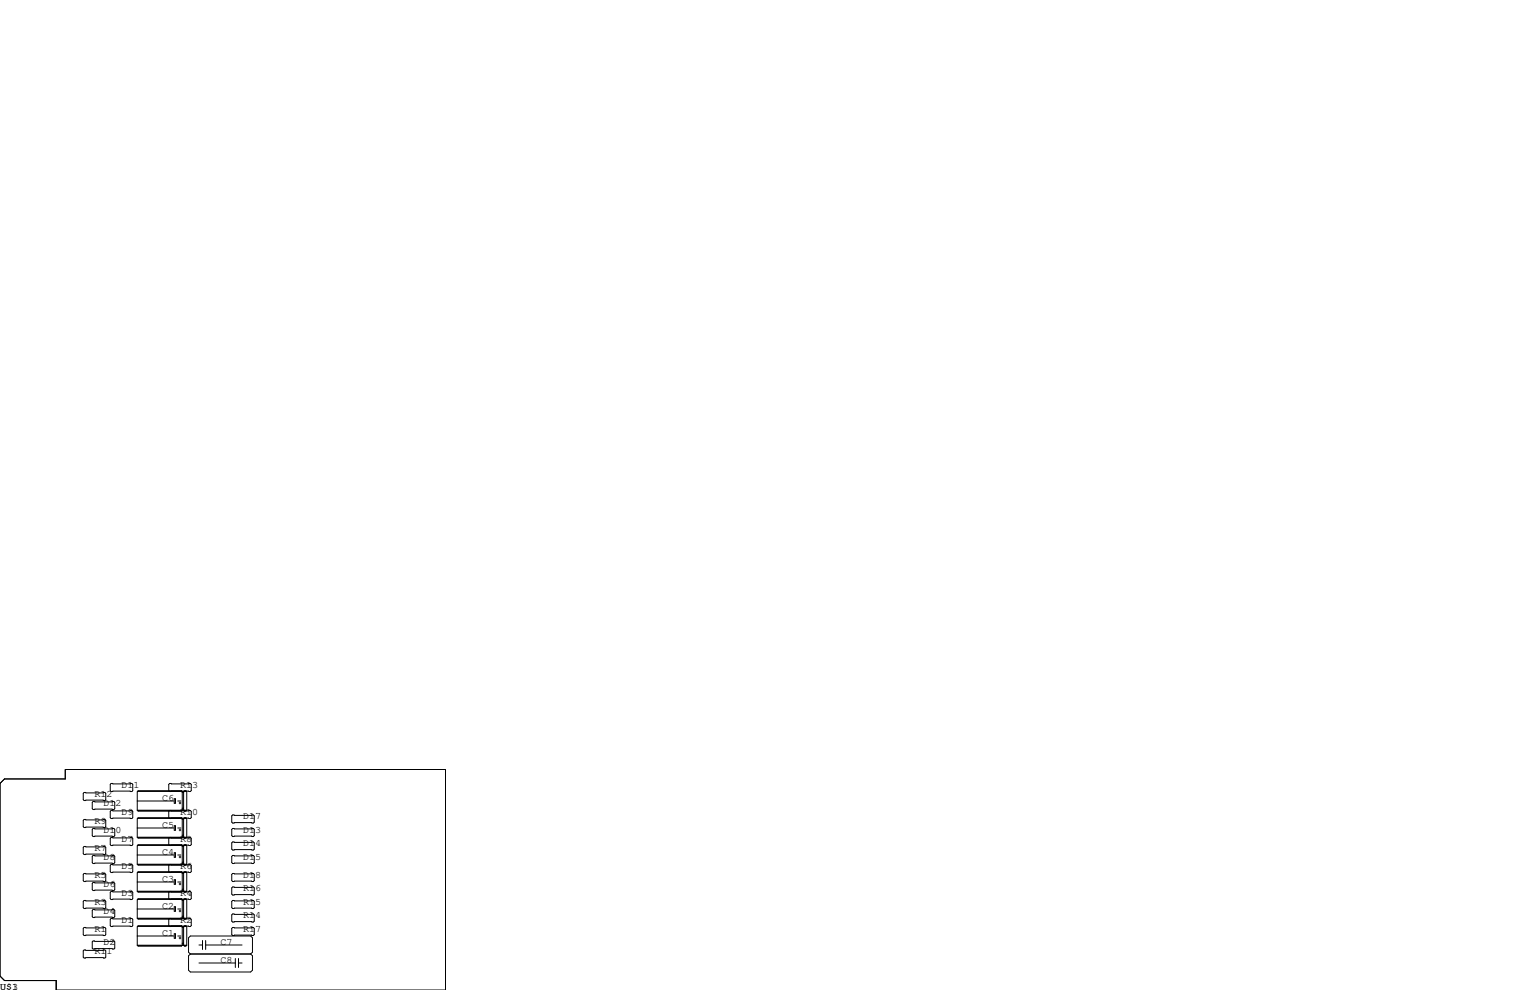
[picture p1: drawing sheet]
<svg xmlns="http://www.w3.org/2000/svg" width="432mm" height="279mm" viewBox="0 0 432 279" stroke-linecap="round" stroke-linejoin="round" font-family="sans-serif">
<g fill="none" stroke="#000" stroke-width=".28">
<path d="M0 221.1l1.3-1.3h17.1v-2.6h107.3v62.2h-109.8v-2.7h-14.6l-1.3-1.2zM23.7 223.6h5.9l.2 .3v1.8l-.2 .2h-5.9l-.2-.2v-1.8zM23.7 231.3h5.9l.2 .2v1.8l-.2 .3h-5.9l-.2-.3v-1.8zM23.7 238.9h5.9l.2 .2v1.8l-.2 .3h-5.9l-.2-.3v-1.8zM26.3 226.2h5.8l.3 .2v1.8l-.3 .3h-5.8l-.3-.3v-1.8zM26.3 233.8h5.8l.3 .3v1.7l-.3 .3h-5.8l-.3-.3v-1.7zM31.4 221.1h5.8l.3 .3v1.7l-.3 .3h-5.8l-.3-.3v-1.7zM31.4 228.7h5.8l.3 .3v1.8l-.3 .2h-5.8l-.3-.2v-1.8zM31.4 236.3h5.8l.3 .3v1.8l-.3 .2h-5.8l-.3-.2v-1.8zM38.7 228.7l.3 .2 14.7-.2 .3 .3v1.8l-.3 .2-14.7-.1M38.7 236.3l.3 .2 14.7-.2 .3 .3v1.8l-.3 .2-14.7-.1M38.7 236.3h14"/>
<path d="M38.7 233.7h10.4M38.7 228.7h14M38.7 226.1h10.4M38.9 238.6h12.4M38.9 230.9h12.4M38.9 223.3h12.4M39 223.3l14.7 .1 .3-.3v-1.7l-.3-.3h-5.8l-.3 .3v1.7l.3 .3 .5-.1M39 236.4h12.2M39 228.8h12.2M48.4 228.9l-.5-.2-.3 .3v1.8l.3 .2 .5-.1M48.4 236.5l-.5-.2-.3 .3v1.8l.3 .2 .5-.1M49.2 225.4h.3v1.3h-.3z"/>
<path d="M49.2 233h.3v1.3h-.3zM50.2 233.7h.9M50.2 226.1h.9M50.5 234.3h.6M50.5 226.6h.6M50.8 226.4v.5M50.8 234v.5M51.2 223.2h-12.2l-.3 .3v5.2M51.2 230.8h-12.2l-.3 .3v5.2M51.2 238.4h-12.2l-.3 .3v5.2M51.2 223.2v.1M51.2 230.8v.1"/>
<path d="M51.2 238.4v.1M51.2 238.4l.2 .3M51.2 230.8l.2 .3M51.2 223.2l.2 .3M51.4 223.5v5.2l-.2 .2M51.4 231.1v5.2l-.2 .2M51.4 238.7v5.2l-.2 .3M51.4 238.7h.4M51.4 238.8h.4M51.4 235.7h.4M51.4 231.1h.4M51.4 231.2h.4"/>
<path d="M51.4 228.1h.4M51.4 223.5h.4M51.4 223.6h.4M51.6 236.2h.1M51.6 228.5h.1M51.8 223.5v5.2l.3 .2M51.8 231.1v5.2l.3 .2M51.8 238.7v5.2l.3 .3M51.9 238.6h.7M51.9 230.9h.7M51.9 223.3h.7M52.1 236.4h.4"/>
<path d="M52.1 228.8h.4M52.5 223.2l.2 .3v5.2M52.5 230.8l.2 .3v5.2M52.5 238.4l.2 .3v5.2M52.5 223.2v.1M52.5 230.8v.1M52.5 238.4v.1M52.5 230.8h-.4l-.3 .3M52.5 238.4h-.4l-.3 .3M52.5 223.2h-.4l-.3 .3M52.7 236.3l-.2 .2M52.7 228.7l-.2 .2"/>
<path d="M65.7 233.8h5.8l.3 .3v1.7l-.3 .3h-5.8l-.3-.3v-1.7zM65.7 230h5.8l.3 .3v1.7l-.3 .3h-5.8l-.3-.3v-1.7zM65.7 237.6h5.8l.3 .3v1.7l-.3 .3h-5.8l-.3-.3v-1.7zM23.7 246.5h5.9l.2 .3v1.7l-.2 .3h-5.9l-.2-.3v-1.7zM23.7 254.1h5.9l.2 .3v1.8l-.2 .2h-5.9l-.2-.2v-1.8zM26.3 241.4h5.8l.3 .3v1.8l-.3 .2h-5.8l-.3-.2v-1.8zM26.3 249h5.8l.3 .3v1.8l-.3 .2h-5.8l-.3-.2v-1.8zM26.3 256.7h5.8l.3 .2v1.8l-.3 .3h-5.8l-.3-.3v-1.8zM31.4 259.2h5.8l.3 .3v1.7l-.3 .3h-5.8l-.3-.3v-1.7zM31.4 244h5.8l.3 .2v1.8l-.3 .3h-5.8l-.3-.3v-1.8zM31.4 251.6h5.8l.3 .2v1.8l-.3 .3h-5.8l-.3-.3v-1.8zM38.7 259.1l.3 .3 14.7-.2 .3 .3v1.7l-.3 .3-14.7-.1"/>
<path d="M38.7 243.9l.3 .3 14.7-.2 .3 .2v1.8l-.3 .3-14.7-.2M38.7 251.5l.3 .3 14.7-.2 .3 .2v1.8l-.3 .3-14.7-.2M38.7 259.1h14M38.7 256.5h10.4M38.7 251.5h14M38.7 248.9h10.4M38.7 243.9h14M38.7 241.3h10.4M38.9 253.8h12.4M38.9 246.2h12.4M39 259.3h12.2M39 251.7h12.2"/>
<path d="M39 244h12.2M48.4 259.3l-.5-.1-.3 .3v1.7l.3 .3 .5-.1M48.4 244.1l-.5-.1-.3 .2v1.8l.3 .3 .5-.2M48.4 251.7l-.5-.1-.3 .2v1.8l.3 .3 .5-.2M49.2 240.7h.3v1.2h-.3zM49.2 248.3h.3v1.3h-.3zM49.2 255.9h.3v1.3h-.3zM50.2 256.5h.9M50.2 248.9h.9M50.2 241.3h.9M50.5 257.1h.6M50.5 249.5h.6"/>
<path d="M50.5 241.9h.6M50.8 241.6v.5M50.8 249.2v.5M50.8 256.9v.5M51.2 246.1h-12.2l-.3 .2v5.2M51.2 253.7h-12.2l-.3 .2v5.2M51.2 246.1h.1M51.2 253.7h.1M51.2 253.7l.2 .2M51.2 246.1l.2 .2M51.4 246.3v5.2l-.2 .3M51.4 253.9v5.2l-.2 .3"/>
<path d="M51.4 258.6h.4M51.4 253.9h.4M51.4 254.1h.4M51.4 254h.4M51.4 251h.4M51.4 246.3h.4M51.4 246.4h.4M51.4 243.3h.4M51.6 259h.1M51.6 251.4h.1M51.6 243.8h.1M51.8 246.3v5.2l.3 .3"/>
<path d="M51.8 253.9v5.2l.3 .3M51.9 253.8h.7M51.9 246.2h.7M52.1 259.3h.4M52.1 251.7h.4M52.1 244h.4M52.5 246.1l.2 .2v5.2M52.5 253.7l.2 .2v5.2M52.5 246.1h.1M52.5 253.7h.1M52.5 253.7h-.4l-.3 .2M52.5 246.1h-.4l-.3 .2"/>
<path d="M52.7 259.1l-.2 .3M52.7 251.5l-.2 .3M52.7 243.9l-.2 .3M65.4 254.4l.3-.3h5.8l.3 .3v1.8l-.3 .2h-5.8l-.3-.2zM65.4 246.8l.3-.3h5.8l.3 .3v1.7l-.3 .3h-5.8l-.3-.3zM65.4 258.2l.3-.3h5.8l.3 .3v1.8l-.3 .2h-5.8l-.3-.2zM65.4 250.6l.3-.3h5.8l.3 .3v1.7l-.3 .3h-5.8l-.3-.3zM65.7 241.4h5.8l.3 .3v1.8l-.3 .2h-5.8l-.3-.2v-1.8zM23.7 261.7h5.9l.2 .3v1.8l-.2 .2h-5.9l-.2-.2v-1.8zM23.7 268.1h5.9l.2 .3v1.7l-.2 .3h-5.9l-.2-.3v-1.7zM26.3 265.6h5.8l.3 .2v1.8l-.3 .2h-5.8l-.3-.2v-1.8zM38.7 266.8h14"/>
<path d="M38.7 264.2h10.4M38.9 261.4h12.4M39 266.9h12.2M49.2 263.5h.3v1.3h-.3zM50.2 264.2h.9M50.5 264.7h.6M50.8 264.5v.5M51.2 261.3h-12.2l-.3 .3v5.2M51.2 261.3l.2 .3M51.2 261.3v.1M51.4 261.6v5.2l-.2 .2h-12.2l-.3-.2M51.4 266.2h.4"/>
<path d="M51.4 261.6h.4M51.4 261.7h.4M51.6 266.6h.1M51.8 261.6v5.2l.3 .2h.4l.2-.2M51.9 261.4h.7M52.1 266.9h.4M52.5 261.3l.2 .3v5.2M52.5 261.3h-.4l-.3 .3M52.5 261.3v.1M53.7 269.2l-.5-.5v-4l.5-.5h17l.5 .5v4l-.5 .5M53.7 269.2l-.5 .5v4.1l.5 .5h17l.5-.5v-4.1l-.5-.5M53.7 269.2h17"/>
<path d="M56.1 266.7h1.1M56.1 271.8h10.3M57.2 265.4v2.6M58 265.4v2.6M58 266.7h10.3M65.4 262l.3-.3h5.8l.3 .3v1.8l-.3 .2h-5.8l-.3-.2zM66.4 270.5v2.5M67.3 270.5v2.5M67.3 271.8h1"/>
</g>
<g font-size="2.8">
<text x="26.7" y="224.8">R12</text>
<text x="29.2" y="227.3">D12</text>
<text x="34.3" y="222.2">D11</text>
<text x="45.7" y="226.1">C6</text>
<text x="50.8" y="222.2">R13</text>
<text x="26.7" y="232.4">R9</text>
<text x="34.3" y="229.9">D9</text>
<text x="45.7" y="233.7">C5</text>
<text x="50.8" y="229.9">R10</text>
<text x="68.6" y="231.1">D17</text>
<text x="29.2" y="234.9">D10</text>
<text x="34.3" y="237.5">D7</text>
<text x="50.8" y="237.5">R8</text>
<text x="68.6" y="234.9">D13</text>
<text x="68.6" y="238.8">D14</text>
<text x="26.7" y="240">R7</text>
<text x="29.2" y="242.6">D8</text>
<text x="34.3" y="245.1">D5</text>
<text x="45.7" y="241.3">C4</text>
<text x="50.8" y="245.1">R6</text>
<text x="68.6" y="242.6">D15</text>
<text x="26.7" y="247.6">R5</text>
<text x="29.2" y="250.2">D6</text>
<text x="45.7" y="248.9">C3</text>
<text x="68.6" y="251.5">R16</text>
<text x="68.6" y="247.6">D18</text>
<text x="26.7" y="255.3">R3</text>
<text x="29.2" y="257.8">D4</text>
<text x="34.3" y="252.7">D3</text>
<text x="45.7" y="256.5">C2</text>
<text x="50.8" y="252.7">R4</text>
<text x="68.6" y="255.3">R15</text>
<text x="26.7" y="262.9">R1</text>
<text x="34.3" y="260.3">D1</text>
<text x="50.8" y="260.3">R2</text>
<text x="68.6" y="259.1">R14</text>
<text x="68.6" y="262.9">R17</text>
<text x="26.7" y="269.2">R11</text>
<text x="29.2" y="266.7">D2</text>
<text x="45.7" y="264.2">C1</text>
<text x="62.2" y="266.7">C7</text>
<text x="62.2" y="271.8">C8</text>
<text x="0" y="279.4">U$1</text>
<text x="3.4" y="279.4">3</text>
</g>
</svg>
